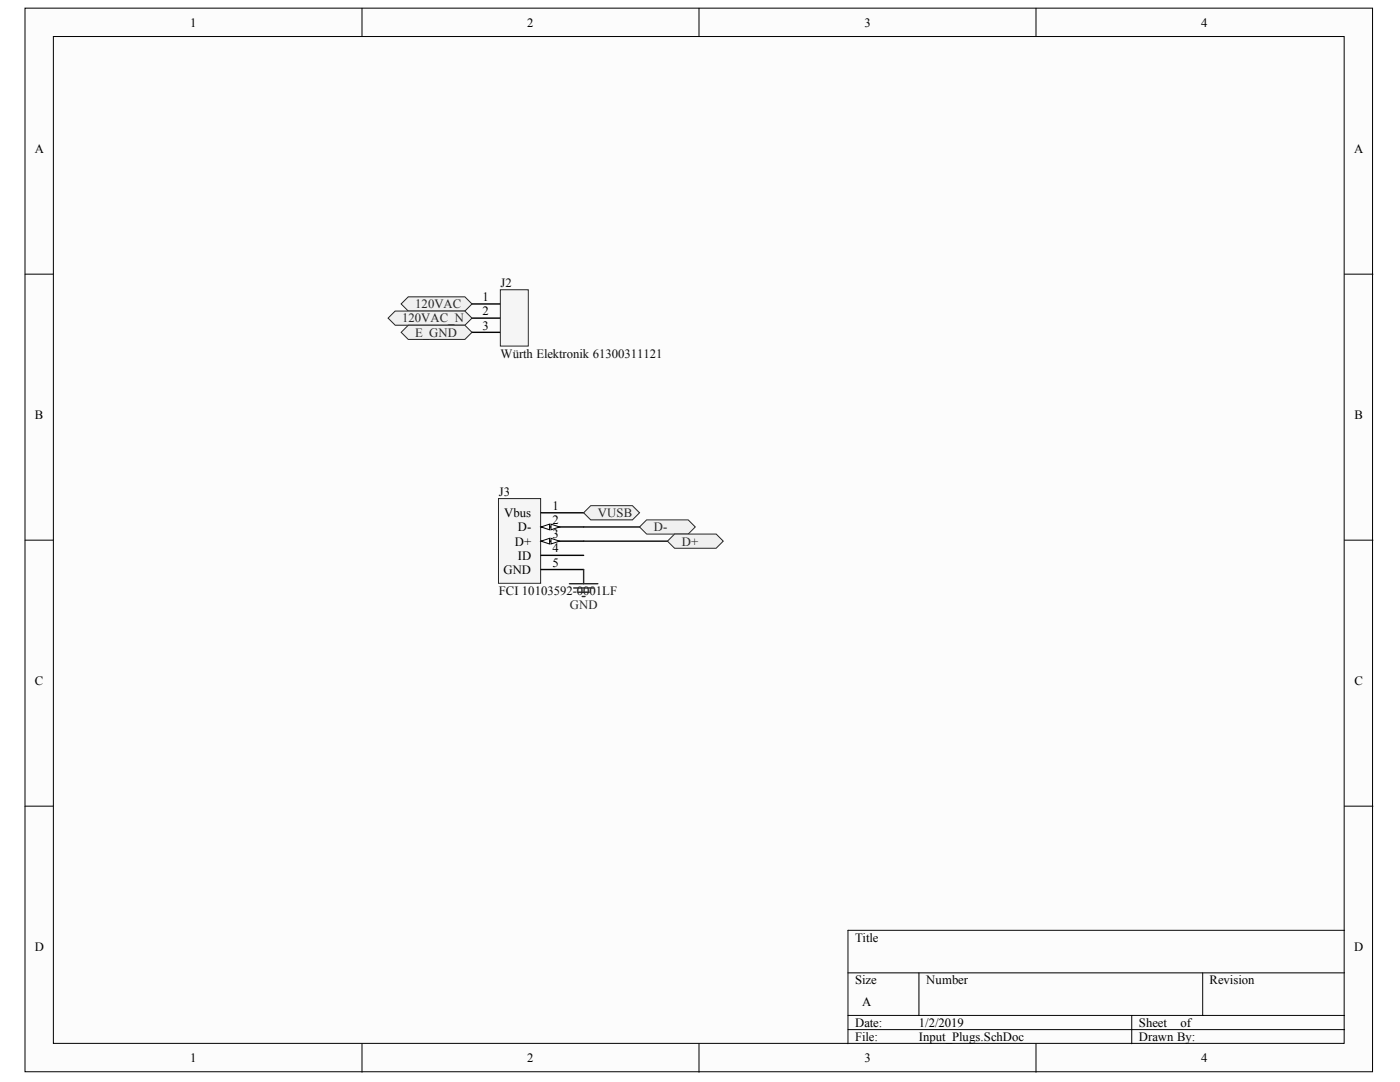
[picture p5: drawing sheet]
<svg xmlns="http://www.w3.org/2000/svg" width="279mm" height="216mm" viewBox="0 0 279 216" stroke-linecap="round" stroke-linejoin="round" font-family="sans-serif">
<g fill="#fcfcfc" stroke="#000" stroke-width=".2">
<path d="M5 1.6h268.9v212.3h-268.9z"/>
<path d="M10.7 7.3h257.6v200.9h-257.6z"/>
</g>
<g fill="none" stroke="#000" stroke-width=".2">
<path d="M72.2 1.6v5.7M139.5 1.6v5.7M206.8 1.6v5.7M5 54.7h5.7M268.3 54.7h5.7M5 107.8h5.7M268.3 107.8h5.7M5 160.9h5.7M268.3 160.9h5.7M169.2 194.1h99.1M183.4 194.1v8.5M240 194.1v8.5"/>
<path d="M268.3 185.6h-99.1v22.7M72.2 208.3v5.6M139.5 208.3v5.6M169.2 202.6h99.1M169.2 205.4h99.1M206.8 208.3v5.6M225.9 202.6v5.7"/>
</g>
<path d="M99.5 99.5h8.4v16.9h-8.4z" fill="#f5f5f5" stroke="#262626" stroke-width=".2"/>
<path d="M108 102.3h8.5M108 105.2h8.5" fill="none" stroke="#000" stroke-width=".28"/>
<g fill="#fcfcfc" stroke="#000" stroke-width=".2">
<path d="M108 105.2l1.7-.6v1.1z"/>
<path d="M110 104.6l1.7 .6-1.7 .5z"/>
</g>
<path d="M108 108h8.5" fill="none" stroke="#000" stroke-width=".28"/>
<g fill="#fcfcfc" stroke="#000" stroke-width=".2">
<path d="M108 108l1.7-.6v1.1z"/>
<path d="M110 107.4l1.7 .6-1.7 .5z"/>
</g>
<path d="M108 110.8h8.5M108 113.6h8.5" fill="none" stroke="#000" stroke-width=".28"/>
<path d="M116.5 105.2h11.1M116.5 108h16.7" fill="none" stroke="#0e0e0e" stroke-width=".28"/>
<g fill="#f0f0f0" stroke="#262626" stroke-width=".2">
<path d="M116.5 102.3l1.4-1.4h8.3l1.4 1.4-1.4 1.4h-8.3z" fill-rule="evenodd"/>
<path d="M127.6 105.2l1.4-1.5h8.3l1.5 1.5-1.5 1.4h-8.3z" fill-rule="evenodd"/>
<path d="M133.2 108l1.4-1.4h8.3l1.4 1.4-1.4 1.4h-8.3z" fill-rule="evenodd"/>
</g>
<path d="M113.6 116.5h5.7M114.5 117.3h4M115.3 118.2h2.3M116.2 119h.6M116.5 113.6v2.9" fill="none" stroke="#262626" stroke-width=".28"/>
<path d="M94.2 60.6h5.7M94.2 63.5h5.7M94.2 66.3h5.7" fill="none" stroke="#000" stroke-width=".28"/>
<path d="M99.9 57.8h5.5v11.3h-5.5z" fill="#f5f5f5" stroke="#262626" stroke-width=".2"/>
<g fill="#f0f0f0" stroke="#262626" stroke-width=".2">
<path d="M80.1 60.6l1.4-1.4h11.3l1.4 1.4-1.4 1.5h-11.3z" fill-rule="evenodd"/>
<path d="M77.5 63.5l1.4-1.4h13.9l1.4 1.4-1.4 1.4h-13.9z" fill-rule="evenodd"/>
<path d="M80.1 66.3l1.4-1.4h11.3l1.4 1.4-1.4 1.4h-11.3z" fill-rule="evenodd"/>
</g>
<g font-size="2.5">
<text x="38" y="5.3">1</text>
<text x="105.2" y="5.3">2</text>
<text x="172.5" y="5.3">3</text>
<text x="239.7" y="5.3">4</text>
<text x="6.9" y="30.4">A</text>
<text x="270.2" y="30.4">A</text>
<text x="96.3" y="60.1">1</text>
<text x="96.3" y="62.9">2</text>
<text x="96.3" y="65.8">3</text>
<text x="6.9" y="83.5">B</text>
<text x="270.3" y="83.5">B</text>
<text x="110.3" y="101.8">1</text>
<text x="100.6" y="103.2">Vbus</text>
<text x="103.3" y="106">D-</text>
<text x="110.3" y="104.6">2</text>
<text x="110.3" y="107.4">3</text>
<text x="102.7" y="108.9">D+</text>
<text x="103.3" y="111.7">ID</text>
<text x="110.3" y="110.2">4</text>
<text x="110.3" y="113.1">5</text>
<text x="100.5" y="114.5">GND</text>
<text x="6.9" y="136.6">C</text>
<text x="270.3" y="136.6">C</text>
<text x="6.9" y="189.7">D</text>
<text x="170.6" y="187.9">Title</text>
<text x="270.2" y="189.7">D</text>
<text x="170.6" y="196.4">Size</text>
<text x="184.8" y="196.4">Number</text>
<text x="241.4" y="196.4">Revision</text>
<text x="172.1" y="200.7">A</text>
<text x="170.6" y="204.9">Date:</text>
<text x="170.6" y="207.7">File:</text>
<text x="183.4" y="204.9">1/2/2019</text>
<text x="183.4" y="207.7">Input_Plugs.SchDoc</text>
<text x="227.3" y="204.9">Sheet</text>
<text x="227.3" y="207.7">Drawn By:</text>
<text x="235.6" y="204.9">of</text>
<text x="38" y="212">1</text>
<text x="105.2" y="212">2</text>
<text x="172.5" y="212">3</text>
<text x="239.7" y="212">4</text>
</g>
<g font-size="2.5" fill="#0e0e0e">
<text x="99.9" y="57.2">J2</text>
<text x="99.9" y="71.4">Würth Elektronik 61300311121</text>
<text x="99.5" y="98.9">J3</text>
<text x="99.5" y="118.8">FCI 10103592-0001LF</text>
</g>
<g font-size="2.5" fill="#262626">
<text x="80.2" y="64.3">120VAC_N</text>
<text x="82.9" y="61.5">120VAC</text>
<text x="82.9" y="67.2">E_GND</text>
<text x="119.3" y="103.2">VUSB</text>
<text x="130.5" y="106">D-</text>
<text x="136.1" y="108.9">D+</text>
<text x="113.7" y="121.6">GND</text>
</g>
</svg>
